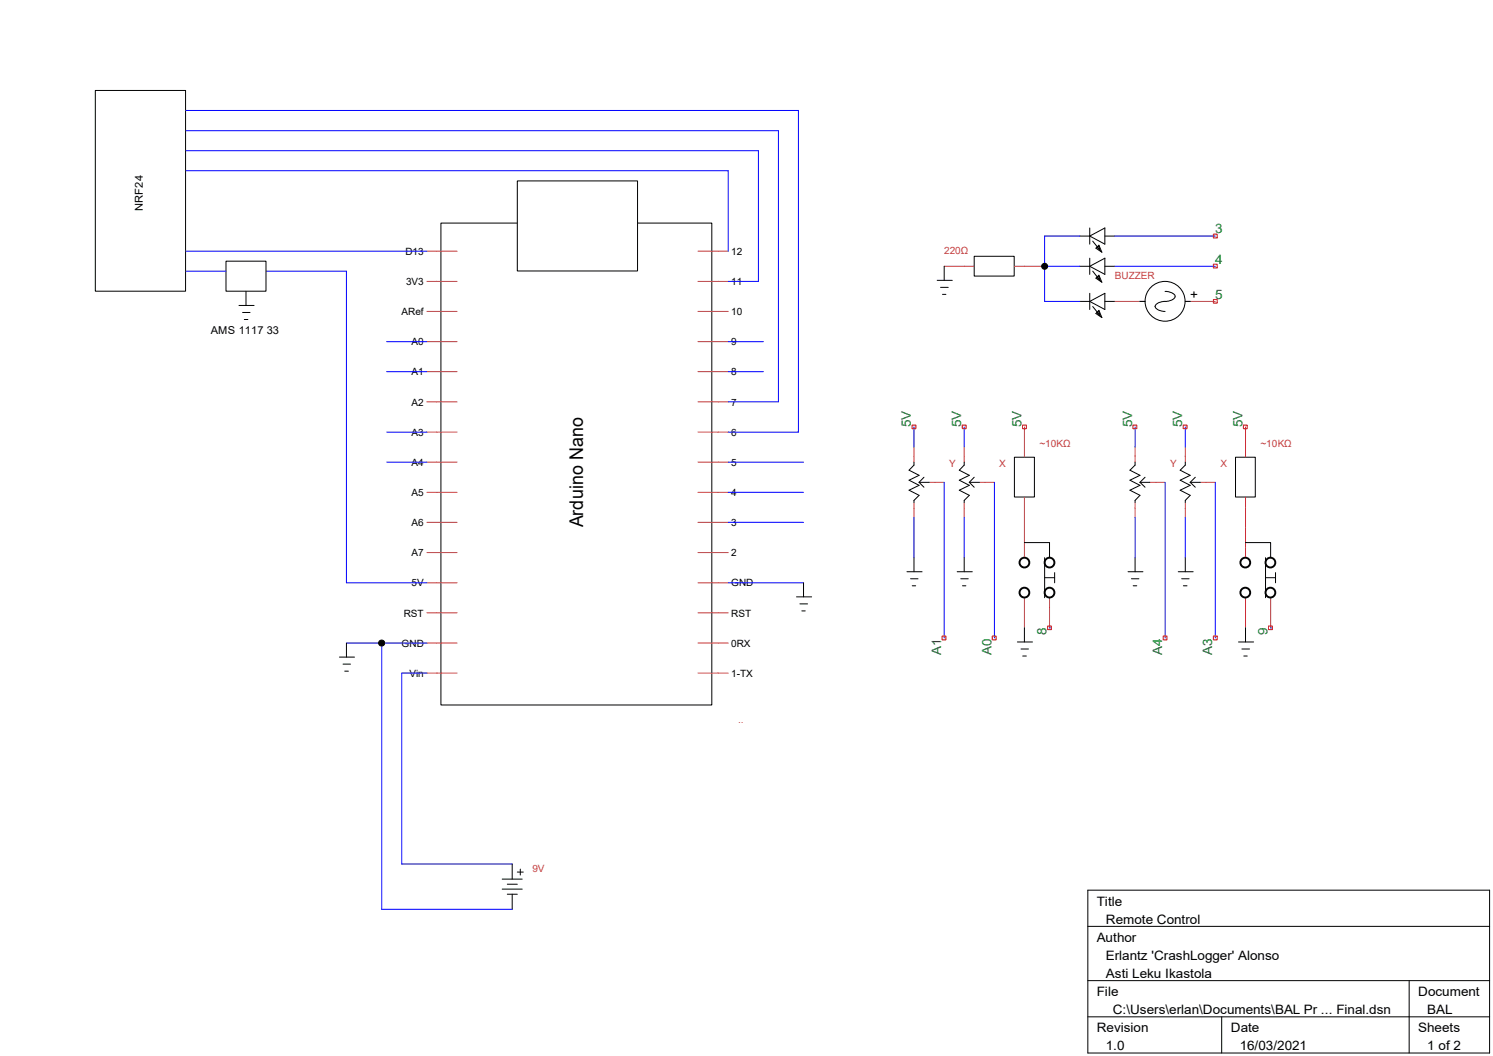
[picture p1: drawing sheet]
<svg xmlns="http://www.w3.org/2000/svg" width="297mm" height="210mm" viewBox="0 0 297 210" stroke-linecap="round" stroke-linejoin="round" font-family="sans-serif">
<path d="M87.7 44.4h53.9v95.8h-53.9z" fill="none" stroke="#000" stroke-width=".2"/>
<g fill="none" stroke="#c04040" stroke-width=".2">
<path d="M84.9 50h6M84.9 56h6M138.9 50h6M138.9 56h6M84.9 61.9h6M84.9 67.9h6M84.9 73.9h6M84.9 79.9h6M138.9 61.9h6M138.9 67.9h6M138.9 73.9h6M138.9 79.9h6"/>
<path d="M84.9 85.9h6M84.9 91.9h6M84.9 97.9h6M138.9 85.9h6M138.9 91.9h6M138.9 97.9h6M84.9 103.9h6M84.9 109.9h6M84.9 115.9h6M138.9 103.9h6M138.9 109.9h6M138.9 115.9h6"/>
<path d="M84.9 121.9h6M84.9 127.9h6M84.9 133.9h6M138.9 121.9h6M138.9 127.9h6M138.9 133.9h6"/>
</g>
<path d="M102.9 36h23.9v17.9h-23.9z" fill-rule="evenodd" fill="#fff" stroke="#000" stroke-width=".2"/>
<g fill="none" stroke="#00f" stroke-width=".2">
<path d="M37 34h107.9v16M37 30h113.9v26h-6M37 22h121.8v63.9h-13.9M37 26h117.9v53.9h-10M37 53.9h8M37 50h47.9M53 53.9h15.9v62h16M207.8 53h7M214.8 46.9h-7v13h7M221.8 46.9h20M221.8 53h20M76.9 67.9h8"/>
<path d="M76.9 73.9h8M144.9 67.9h6.9M144.9 73.9h6.9M76.9 85.9h8M76.9 91.9h8M144.9 97.9h15M144.9 91.9h15M181.8 84.9v4M187.8 95.9v31M191.8 84.9v4M197.8 95.9v31M225.8 84.9v4"/>
<path d="M231.8 95.9v31M235.8 84.9v4M241.8 95.9v31M144.9 115.9h15M144.9 103.9h15M181.8 102.9v8M191.8 102.9v8M225.8 102.9v8M235.8 102.9v8M68.9 127.9h16M75.9 127.9v52.9h26M84.9 133.9h-5v37.9h22"/>
<path d="M208.8 124.9h.1M252.8 124.9h.1"/>
</g>
<g fill="none" stroke="#000" stroke-width=".2">
<path d="M19 18h17.9v39.9h-17.9zM45 51.9h7.9v6h-7.9zM48.9 58v2.7M186.4 55.8h3M187.1 57.1h1.5M187.5 58.5h.7M187.8 53v2.8M193.8 51h8v3.9h-8zM214.8 46.9h2M214.8 53h2M214.8 59.9h2M216.8 46.9l3-1.6v3.3z"/>
<path d="M216.8 53l3-1.6v3.2zM216.8 59.9l3-1.6v3.3zM216.8 45.3v3.3M216.8 51.4v3.2M216.8 58.3v3.3M217.4 48l1.6 2M217.4 53.9l1.6 2.1M218 55.3l.6-.6 .6 1.4zM218.2 49.1l.6 .6M218.2 55.2l.6 .6M218.4 49.1l.2-.2 .2 .7M218.4 55.2l.2-.3 .2 .6"/>
<path d="M218.6 48.8l.6 1.4-1.2-.8zM219.8 46.9h2M219.8 53h2M219.8 59.9h2M226.8 59.9h1M231.8 58a1.85 1.85 0 0 1 2 .9 2.06 2.06 0 0 1-2.3 1 1.73 1.73 0 0 0-1.7 1.1 2.04 2.04 0 0 0 2 .9M235.8 59.9h1M47.5 60.7h3M48.3 62.1h1.4M48.6 63.5h.7M217.4 61l1.6 1.9M218.2 62.1l.6 .6"/>
<path d="M218.4 62.1l.2-.2 .2 .6M218.6 61.7l.6 1.5-1.2-.8zM181.8 91.9v.6l-1 1 2 1-2 1 2 1-2 1 2 1-1 1v.4M182.8 95.9h2M182.8 95.9l1 1M183.8 94.9l-1 1M191.8 91.9v.6l-1 1 2 1-2 1 2 1-2 1 2 1-1 1v.4M192.8 95.9h2M192.8 95.9l1 1M193.8 94.9l-1 1M201.8 90.9h4v7.9h-4zM225.8 91.9v.6l-1 1 2 1-2 1 2 1-2 1 2 1-1 1v.4"/>
<path d="M226.8 95.9h2M226.8 95.9l1 1M227.8 94.9l-1 1M235.8 91.9v.6l-1 1 2 1-2 1 2 1-2 1 2 1-1 1v.4M236.8 95.9h2M236.8 95.9l1 1M237.8 94.9l-1 1M245.8 90.9h3.9v7.9h-3.9zM158.5 118.7h3M159.9 115.9v2.8M180.4 113.7h3M181.1 115.1h1.5"/>
<path d="M181.5 116.5h.7M181.8 110.9v2.8M190.4 113.7h3M191.1 115.1h1.5M191.5 116.5h.7M191.8 110.9v2.8M203.8 107.9h5v3M207.8 110.9v8M207.8 114.9h2M209.8 113.9v2M224.4 113.7h3M225.1 115.1h1.5"/>
<path d="M225.4 116.5h.7M225.8 110.9v2.8M234.4 113.7h3M235.1 115.1h1.5M235.4 116.5h.7M235.8 110.9v2.8M247.8 107.9h5v3M251.8 114.9h1.9M251.8 110.9v8M253.7 113.9v2M67.5 130.7h3M68.2 132.1h1.5"/>
<path d="M68.6 133.5h.7M68.9 127.9v2.8M159.1 120.1h1.6M159.5 121.5h.7M202.4 127.7h3M203.1 129.1h1.5M203.5 130.5h.7M203.8 124.9v2.8M246.4 127.7h3M247.1 129.1h1.5M247.4 130.5h.7M247.8 124.9v2.8"/>
<path d="M99.9 176.8h4M99.9 174.8h4M100.9 177.8h2M100.9 175.9h2M101.9 171.8v3M101.9 177.8v3M102.9 173.4h1.2M103.5 172.8v1.2M216.4 177h79.9v32.4h-79.9zM216.4 184.2h79.9M216.4 195h79.9M280.3 195v14.4"/>
<path d="M216.4 202.2h79.9M243 202.2v7.2"/>
<circle cx="231.8" cy="59.9" r="4"/>
</g>
<g fill="none" stroke="#c04040" stroke-width=".2">
<path d="M187.8 53h6M201.8 53h6M221.8 59.9h6M235.8 59.9h6M181.8 88.9v3M181.8 99.9v3M184.8 95.9h3M191.8 88.9v3M191.8 99.9v3M194.8 95.9h3M203.8 84.9v6M203.8 98.9v12"/>
<path d="M225.8 88.9v3M225.8 99.9v3M228.8 95.9h3M235.8 88.9v3M235.8 99.9v3M238.8 95.9h3M247.8 84.9v6M247.8 98.9v12M203.8 118.9v6M208.8 118.9v6M247.8 118.9v6M252.8 118.9v6"/>
</g>
<g fill="none" stroke="#000" stroke-width=".38">
<circle cx="203.8" cy="111.9" r=".97"/>
<circle cx="203.8" cy="117.9" r=".97"/>
<circle cx="208.8" cy="117.9" r=".97"/>
<circle cx="208.8" cy="111.9" r=".97"/>
<circle cx="247.7" cy="111.9" r=".97"/>
<circle cx="247.7" cy="117.9" r=".97"/>
<circle cx="252.7" cy="111.9" r=".97"/>
<circle cx="252.7" cy="117.9" r=".97"/>
</g>
<g fill="none" stroke="#f00" stroke-width=".2">
<path d="M241.4 46.6h.7v.7h-.7zM241.4 52.5h.7v.8h-.7zM241.4 59.6h.7v.7h-.7zM181.4 84.5h.8v.8h-.8zM191.4 84.5h.8v.8h-.8zM203.4 84.5h.8v.8h-.8zM225.4 84.5h.7v.8h-.7zM235.4 84.5h.7v.8h-.7zM247.4 84.5h.7v.8h-.7zM187.4 126.5h.8v.8h-.8zM197.4 126.5h.8v.8h-.8zM208.4 124.5h.8v.7h-.8z"/>
<path d="M231.4 126.5h.8v.8h-.8zM241.4 126.5h.7v.8h-.7zM252.3 124.5h.8v.7h-.8z"/>
</g>
<g fill="#000" stroke="#000" stroke-width=".2">
<circle cx="207.8" cy="53" r=".59"/>
<circle cx="75.9" cy="127.9" r=".61"/>
</g>
<text font-size="3.8" x="116" y="104.9" transform="rotate(-90 116 104.9)">Arduino Nano</text>
<g font-size="2.6" fill="#008020">
<text x="241.8" y="46.4">3</text>
<text x="241.8" y="52.4">4</text>
<text x="241.8" y="59.4">5</text>
<text x="181.2" y="84.9" transform="rotate(-90 181.2 84.9)">5V</text>
<text x="191.2" y="84.9" transform="rotate(-90 191.2 84.9)">5V</text>
<text x="203.2" y="84.9" transform="rotate(-90 203.2 84.9)">5V</text>
<text x="225.2" y="84.9" transform="rotate(-90 225.2 84.9)">5V</text>
<text x="235.2" y="84.9" transform="rotate(-90 235.2 84.9)">5V</text>
<text x="247.2" y="84.9" transform="rotate(-90 247.2 84.9)">5V</text>
<text x="187.2" y="130.2" transform="rotate(-90 187.2 130.2)">A1</text>
<text x="197.2" y="130.2" transform="rotate(-90 197.2 130.2)">A0</text>
<text x="208.2" y="126.4" transform="rotate(-90 208.2 126.4)">8</text>
<text x="231.2" y="130.2" transform="rotate(-90 231.2 130.2)">A4</text>
<text x="241.2" y="130.2" transform="rotate(-90 241.2 130.2)">A3</text>
<text x="252.2" y="126.4" transform="rotate(-90 252.2 126.4)">9</text>
</g>
<g font-size="2.6">
<text x="236.8" y="59.4">+</text>
<text x="218.2" y="180.1">Title</text>
<text x="220" y="183.7">Remote Control</text>
<text x="218.2" y="187.3">Author</text>
<text x="220" y="190.9">Erlantz 'CrashLogger' Alonso</text>
<text x="220" y="194.5">Asti Leku Ikastola</text>
<text x="218.2" y="198.1">File</text>
<text x="221.4" y="201.7">C:\Users\erlan\Documents\BAL Pr ... Final.dsn</text>
<text x="282.1" y="198.1">Document</text>
<text x="283.9" y="201.7">BAL</text>
<text x="218.2" y="205.3">Revision</text>
<text x="220" y="208.9">1.0</text>
<text x="244.9" y="205.3">Date</text>
<text x="246.6" y="208.9">16/03/2021</text>
<text x="282.2" y="205.3">Sheets</text>
<text x="283.9" y="208.9">1 of 2</text>
</g>
<g font-size="2.2">
<text x="28.4" y="42" transform="rotate(-90 28.4 42)">NRF24</text>
<text x="42" y="66.5">AMS 1117 33</text>
</g>
<g font-size="2">
<text x="80.6" y="50.7">D13</text>
<text x="145.5" y="50.7">12</text>
<text x="80.8" y="56.7">3V3</text>
<text x="145.5" y="56.7">11</text>
<text x="79.9" y="62.7">ARef</text>
<text x="145.5" y="62.7">10</text>
<text x="81.9" y="68.7">A0</text>
<text x="145.5" y="68.7">9</text>
<text x="81.9" y="74.7">A1</text>
<text x="145.5" y="74.7">8</text>
<text x="81.9" y="80.7">A2</text>
<text x="145.5" y="80.7">7</text>
<text x="81.9" y="86.7">A3</text>
<text x="145.5" y="86.7">6</text>
<text x="81.9" y="92.7">A4</text>
<text x="145.5" y="92.7">5</text>
<text x="81.9" y="98.7">A5</text>
<text x="145.5" y="98.7">4</text>
<text x="81.9" y="104.6">A6</text>
<text x="145.5" y="104.6">3</text>
<text x="81.9" y="110.7">A7</text>
<text x="145.5" y="110.7">2</text>
<text x="81.9" y="116.6">5V</text>
<text x="145.5" y="116.6">GND</text>
<text x="80.3" y="122.6">RST</text>
<text x="145.5" y="122.6">RST</text>
<text x="79.9" y="128.7">GND</text>
<text x="145.5" y="128.7">0RX</text>
<text x="81.4" y="134.6">Vin</text>
<text x="145.5" y="134.6">1-TX</text>
</g>
<g font-size="2" fill="#c04040">
<text x="187.8" y="50.5">220Ω</text>
<text x="221.8" y="55.5">BUZZER</text>
<text x="206.8" y="88.9">~10KΩ</text>
<text x="250.8" y="88.9">~10KΩ</text>
<text x="188.8" y="92.9">Y</text>
<text x="198.8" y="92.9">X</text>
<text x="232.8" y="92.9">Y</text>
<text x="242.8" y="92.9">X</text>
<text x="146.9" y="143.8">..</text>
<text x="105.9" y="173.4">9V</text>
</g>
</svg>
